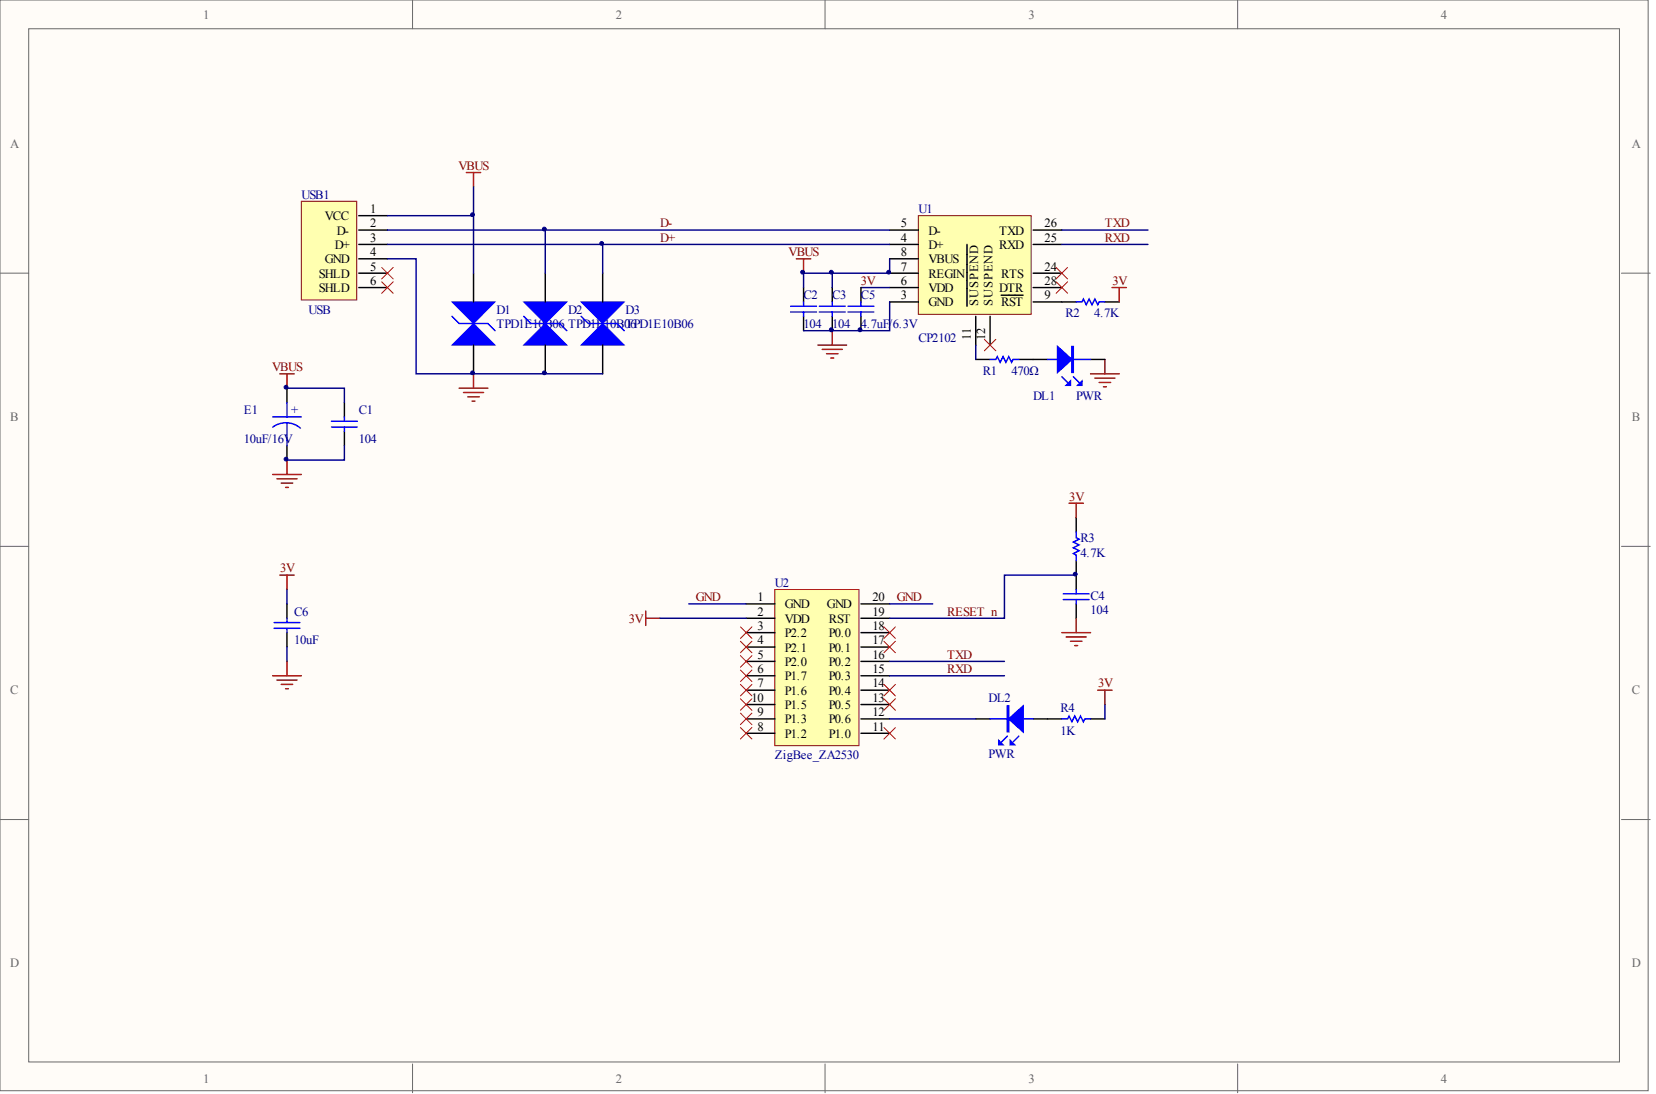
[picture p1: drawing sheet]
<svg xmlns="http://www.w3.org/2000/svg" width="292mm" height="193mm" viewBox="0 0 292 193" stroke-linecap="round" stroke-linejoin="round" font-family="sans-serif">
<g fill="#fffcf8" stroke="#696969" stroke-width=".18">
<path d="M0 0h290.7v192.4h-290.7z"/>
<path d="M5.1 5.1h280.6v182.2h-280.6z"/>
</g>
<path d="M72.8 0v5.1M145.5 0v5.1M218.3 0v5.1M0 48.2h5.1M286 48.2h5.1M0 96.4h5.1M286 96.4h5.1M0 144.6h5.1M286 144.6h5.1M72.8 187.7v5M145.5 187.7v5M218.3 187.7v5" fill="none" stroke="#696969" stroke-width=".18"/>
<path d="M53.2 35.5h9.7v17.4h-9.7z" fill="#ffffb0" stroke="#800000" stroke-width=".18"/>
<path d="M63.3 38h5M63.3 40.6h5M63.3 43.1h5M63.3 45.7h5M63.3 48.2h5M63.3 50.7h5M83.5 48.2v5.1M96.2 48.2v5.1M106.3 48.2v5.1M83.5 60.9v5M96.2 60.9v5M106.3 60.9v5" fill="none" stroke="#000" stroke-width=".25"/>
<path d="M82.3 30.4h2.5M83.5 30.4v2.6M81 68.5h5.1M81.8 69.2h3.5M82.5 70h2M83.3 70.8h.5M83.5 65.9v2.6" fill="none" stroke="#800000" stroke-width=".25"/>
<path d="M67.3 49.7l2.1 2M67.3 47.2l2.1 2M69.4 49.7l-2.1 2M69.4 47.2l-2.1 2" fill="none" stroke="#f00" stroke-width=".18"/>
<path d="M79.7 55.8l1.3 1.3h5.1l1.2 1.2M92.4 55.8l1.2 1.3h5.1l1.3 1.2M102.5 55.8l1.3 1.3h5l1.3 1.2" fill="none" stroke="#00f" stroke-width=".25"/>
<g fill="#00f" stroke="#00f" stroke-width=".18">
<path d="M79.7 53.3h7.6l-3.8 3.8z"/>
<path d="M83.5 57.1l3.8 3.8h-7.6z"/>
<path d="M92.4 53.3h7.6l-3.8 3.8z"/>
<path d="M96.2 57.1l3.8 3.8h-7.6z"/>
<path d="M102.5 53.3h7.6l-3.8 3.8z"/>
<path d="M106.3 57.1l3.8 3.8h-7.6z"/>
</g>
<path d="M68.3 38h15.2M83.5 33v15.2M68.3 45.7h5.1v20.2h32.9M96.2 40.6v7.6M106.3 43.1v5.1" fill="none" stroke="#000080" stroke-width=".25"/>
<path d="M162 38h19.9v17.4h-19.9z" fill="#ffffb0" stroke="#800000" stroke-width=".18"/>
<g fill="none" stroke="#000" stroke-width=".25">
<path d="M141.7 50.7v2.6M141.7 55.8v2.5M146.8 50.7v2.6M146.8 55.8v2.5M151.9 50.7v2.6M151.9 55.8v2.5M156.9 53.3h5.1M156.9 43.1h5.1M156.9 40.6h5.1M156.9 50.7h5.1M156.9 48.2h5.1M156.9 45.7h5.1"/>
<path d="M170.6 43.1v10.9M172.1 55.8v5.1M174.6 55.8v5.1M176.6 52.1h3.9M182.2 53.3h7.6M182.2 43.1h5.1M182.2 40.6h5.1M182.2 50.7h5.1M182.2 48.2h5.1M194.9 53.3h2.5M50.6 68.5v2.5M50.6 78.6v2.6"/>
<path d="M60.7 71v2.5M60.7 76.1v2.5M172.1 63.4h2.5M179.7 63.4h5.1M192.4 63.4h2.5M50.6 106.5v2.6M50.6 111.6v2.5"/>
</g>
<g fill="none" stroke="#00f" stroke-width=".25">
<path d="M139.5 55h4.5M139.5 54h4.5M141.7 53.3v.7M141.7 55v.8M144.5 55h4.6M144.5 54h4.6M146.8 53.3v.7M146.8 55v.8M149.6 55h4.5M149.6 54h4.5M151.9 53.3v.7M151.9 55v.8"/>
<path d="M189.8 53.3h1l.3-.5 .5 1 .5-1 .5 1 .5-1 .5 1 .3-.5h1M48.1 73.5h5.1M50.6 74.6a3.9 3.9 0 0 1 2.4 .9M50.6 74.6a3.9 3.9 0 0 0-2.5 .8M50.6 71v2.5M50.6 74.6v4M58.5 75.3h4.5M58.5 74.3h4.5M60.7 73.5v.8M60.7 75.3v.8M174.6 63.4h1.1l.2-.5 .5 1 .5-1 .5 1 .5-1 .5 1 .3-.5h1M184.8 63.4h7.6"/>
<path d="M187.3 66.4l1 1.1M189.3 66.4l1 1.1M48.3 110.8h4.6M48.3 109.8h4.6M50.6 109.1v.7M50.6 110.8v.8"/>
</g>
<path d="M146.8 48.2v2.5M151.9 50.7h5M156.9 45.7v2.5h-15.2v2.5M156.9 53.3v5h-15.2M187.3 40.6h15.2M187.3 43.1h15.2M60.7 78.6v2.6h-10.1M172.1 60.9v2.5M50.6 104v2.5M50.6 114.1v2.6" fill="none" stroke="#000080" stroke-width=".25"/>
<g fill="none" stroke="#800000" stroke-width=".25">
<path d="M140.5 45.7h2.5M141.7 45.7v2.5M146.8 58.3v2.6M196.2 50.7h2.5M197.4 50.7v2.6M49.4 65.9h2.5M50.6 65.9v2.6M144.3 60.9h5M145 61.6h3.6M145.8 62.4h2M146.5 63.2h.6M192.4 65.9h5"/>
<path d="M193.1 66.7h3.6M193.9 67.5h2M194.6 68.2h.5M194.9 63.4v2.5M48.1 83.7h5.1M48.8 84.5h3.6M49.6 85.2h2M50.4 86h.5M50.6 81.2v2.5M49.4 101.4h2.5M50.6 101.4v2.6"/>
</g>
<path d="M173.6 59.9l2.1 2M175.7 59.9l-2.1 2M186.3 49.7l2 2M186.3 47.2l2 2M188.3 49.7l-2 2M188.3 47.2l-2 2" fill="none" stroke="#f00" stroke-width=".18"/>
<g fill="#00f" stroke="#00f" stroke-width=".25">
<path d="M186.5 61.1l2.6 2.3-2.6 2.3z"/>
<path d="M190.8 67.2v.8h-.7z"/>
<path d="M188.8 67.2v.8h-.7z"/>
<path d="M189.1 61.1h.2v4.6h-.2z" fill-rule="evenodd"/>
</g>
<path d="M136.7 104h14.8v27.5h-14.8z" fill="#ffffb0" stroke="#800000" stroke-width=".18"/>
<g fill="none" stroke="#000" stroke-width=".25">
<path d="M189.8 91.3v2.5M189.8 98.9v5.1M131.6 106.5h5.1M131.6 109.1h5.1M131.6 111.6h5.1M131.6 114.1h5.1M131.6 116.7h5.1M131.6 119.2h5.1M151.9 106.5h5M151.9 109.1h5M151.9 111.6h5M151.9 114.1h5"/>
<path d="M151.9 116.7h5M151.9 119.2h5M189.8 106.5v2.6M131.6 121.7h5.1M131.6 129.3h5.1M131.6 126.8h5.1M131.6 124.3h5.1M151.9 121.7h5M151.9 129.3h5M151.9 126.8h5M151.9 124.3h5M172.1 126.8h2.5"/>
<path d="M182.2 126.8h5.1M192.4 126.8h2.5"/>
</g>
<path d="M189.8 93.8v1.1l.5 .2-1 .5 1 .5-1 .5 1 .5-1 .5 .5 .3v1M187.6 105.8h4.5M187.6 104.7h4.5M189.8 104v.7M189.8 105.8v.7M174.6 126.8h7.6M177.7 129.9l-1 1M179.7 129.9l-1 1M187.3 126.8h1l.3-.5 .5 1 .5-1 .5 1 .5-1 .5 1 .2-.5h1.1" fill="none" stroke="#00f" stroke-width=".25"/>
<g fill="#00f" stroke="#00f" stroke-width=".25">
<path d="M177.9 126.8l2.6-2.3v4.6z"/>
<path d="M176.2 130.6l.7 .8h-.7z"/>
<path d="M178.2 130.6l.7 .8h-.7z"/>
<path d="M177.7 124.5h.2v4.6h-.2z" fill-rule="evenodd"/>
</g>
<path d="M68.3 40.6h88.6M68.3 43.1h88.6M50.6 68.5h10.1v2.5M116.4 109.1h15.2M121.5 106.5h10.1M156.9 116.7h20.3M156.9 119.2h20.3M156.9 106.5h7.6M189.8 101.4h-12.6v7.7h-20.3M156.9 126.8h15.2M194.9 124.3v2.5" fill="none" stroke="#000080" stroke-width=".25"/>
<g fill="none" stroke="#800000" stroke-width=".25">
<path d="M188.6 88.8h2.5M189.8 88.8v2.5M48.1 119.2h5.1M48.8 120h3.6M50.6 116.7v2.5M113.9 107.8v2.5M113.9 109.1h2.5M187.3 111.6h5.1M188.1 112.4h3.5M188.8 113.1h2M189.6 113.9h.5M189.8 109.1v2.5"/>
<path d="M49.6 120.7h2M50.4 121.5h.5M193.6 121.7h2.6M194.9 121.7v2.6"/>
</g>
<g fill="none" stroke="#f00" stroke-width=".18">
<path d="M130.6 115.6l2 2.1M130.6 118.2l2 2M130.6 110.6l2 2M130.6 113.1l2 2M132.6 115.6l-2 2.1M132.6 118.2l-2 2M132.6 110.6l-2 2M132.6 113.1l-2 2M155.9 113.1l2 2M155.9 110.6l2 2M157.9 113.1l-2 2M157.9 110.6l-2 2"/>
<path d="M130.6 120.7l2 2M130.6 123.3l2 2M130.6 125.8l2 2M130.6 128.3l2 2.1M132.6 120.7l-2 2M132.6 123.3l-2 2M132.6 125.8l-2 2M132.6 128.3l-2 2.1M155.9 128.3l2 2.1M155.9 123.3l2 2M155.9 120.7l2 2M157.9 128.3l-2 2.1"/>
<path d="M157.9 123.3l-2 2M157.9 120.7l-2 2"/>
</g>
<g fill="#000080" stroke="#000080" stroke-width=".18">
<circle cx="50.4" cy="81" r=".33"/>
<circle cx="50.4" cy="68.3" r=".33"/>
<circle cx="83.3" cy="65.8" r=".33"/>
<circle cx="83.3" cy="37.9" r=".33"/>
<circle cx="96" cy="65.8" r=".33"/>
<circle cx="96" cy="40.4" r=".33"/>
<circle cx="106.1" cy="42.9" r=".33"/>
<circle cx="141.6" cy="48" r=".33"/>
<circle cx="146.6" cy="58.2" r=".34"/>
<circle cx="146.6" cy="48" r=".33"/>
<circle cx="151.7" cy="58.2" r=".34"/>
<circle cx="156.7" cy="48" r=".33"/>
<circle cx="189.7" cy="101.3" r=".33"/>
</g>
<g font-size="2.2" fill="#696969">
<text x="35.9" y="3.3">1</text>
<text x="108.6" y="3.3">2</text>
<text x="181.4" y="3.3">3</text>
<text x="254.2" y="3.3">4</text>
<text x="1.8" y="26.1">A</text>
<text x="287.8" y="26.1">A</text>
<text x="1.8" y="74.3">B</text>
<text x="287.8" y="74.3">B</text>
<text x="1.8" y="122.5">C</text>
<text x="287.8" y="122.5">C</text>
<text x="1.8" y="170.6">D</text>
<text x="287.8" y="170.6">D</text>
<text x="35.9" y="191">1</text>
<text x="108.6" y="191">2</text>
<text x="181.4" y="191">3</text>
<text x="254.2" y="191">4</text>
</g>
<g font-size="2.2" fill="#800000">
<text x="80.9" y="30">VBUS</text>
<text x="116.4" y="40.1">D-</text>
<text x="194.9" y="40.1">TXD</text>
<text x="116.4" y="42.6">D+</text>
<text x="139.1" y="45.2">VBUS</text>
<text x="194.9" y="42.6">RXD</text>
<text x="151.9" y="50.3">3V</text>
<text x="196.2" y="50.3">3V</text>
<text x="48" y="65.5">VBUS</text>
<text x="188.6" y="88.3">3V</text>
<text x="49.4" y="101">3V</text>
<text x="122.8" y="106">GND</text>
<text x="158.2" y="106">GND</text>
<text x="110.9" y="109.9">3V</text>
<text x="167" y="108.6">RESET_n</text>
<text x="167" y="116.2">TXD</text>
<text x="167" y="118.7">RXD</text>
<text x="193.7" y="121.3">3V</text>
</g>
<g font-size="2.2" fill="#000080">
<text x="53.2" y="35">USB1</text>
<text x="162" y="37.6">U1</text>
<text x="141.7" y="52.8">C2</text>
<text x="146.8" y="52.8">C3</text>
<text x="151.9" y="52.8">C5</text>
<text x="54.4" y="55.3">USB</text>
<text x="87.6" y="55.3">D1</text>
<text x="87.6" y="57.9">TPD1E10B06 TPD1E10B0T6PD1E10B06</text>
<text x="100.2" y="55.3">D2</text>
<text x="110.4" y="55.3">D3</text>
<text x="141.7" y="57.9">104</text>
<text x="146.8" y="57.9">104</text>
<text x="151.9" y="57.9">4.7uF/</text>
<text x="157.5" y="57.9">6.3V</text>
<text x="187.9" y="56">R2</text>
<text x="193" y="56">4.7K</text>
<text x="162" y="60.4">CP2102</text>
<text x="173.4" y="66.1">R1</text>
<text x="178.4" y="66.1">470Ω</text>
<text x="182.2" y="70.5">DL1</text>
<text x="189.8" y="70.5">PWR</text>
<text x="43" y="73.1">E1</text>
<text x="51.4" y="73.1">+</text>
<text x="63.3" y="73.1">C1</text>
<text x="43" y="78.1">10uF/16V</text>
<text x="63.3" y="78.1">104</text>
<text x="190.6" y="95.6">R3</text>
<text x="190.6" y="98.2">4.7K</text>
<text x="136.7" y="103.5">U2</text>
<text x="192.4" y="105.8">C4</text>
<text x="51.9" y="108.6">C6</text>
<text x="51.9" y="113.7">10uF</text>
<text x="192.4" y="108.3">104</text>
<text x="174.4" y="123.8">DL2</text>
<text x="187" y="125.6">R4</text>
<text x="187" y="129.6">1K</text>
<text x="136.7" y="133.9">ZigBee_ZA2530</text>
<text x="174.4" y="133.7">PWR</text>
</g>
<g font-size="2.2">
<text x="57.3" y="38.8">VCC</text>
<text x="59.4" y="41.4">D-</text>
<text x="65.3" y="37.6">1</text>
<text x="65.3" y="40.1">2</text>
<text x="158.9" y="40.1">5</text>
<text x="163.8" y="41.4">D-</text>
<text x="176.2" y="41.4">TXD</text>
<text x="184.3" y="40.1">26</text>
<text x="57.3" y="46.4">GND</text>
<text x="59" y="43.9">D+</text>
<text x="65.3" y="42.6">3</text>
<text x="65.3" y="45.2">4</text>
<text x="65.3" y="47.7">5</text>
<text x="158.9" y="42.6">4</text>
<text x="158.9" y="47.7">7</text>
<text x="158.9" y="45.2">8</text>
<text x="163.8" y="43.9">D+</text>
<text x="163.8" y="46.4">VBUS</text>
<text x="176.2" y="43.9">RXD</text>
<text x="184.3" y="47.7">24</text>
<text x="184.3" y="42.6">25</text>
<text x="56.2" y="49">SHLD</text>
<text x="56.2" y="51.5">SHLD</text>
<text x="65.3" y="50.3">6</text>
<text x="158.9" y="52.8">3</text>
<text x="158.9" y="50.3">6</text>
<text x="163.8" y="51.5">VDD</text>
<text x="163.8" y="49">REGIN</text>
<text x="176.2" y="51.5">DTR</text>
<text x="176.6" y="49">RTS</text>
<text x="184.3" y="52.8">9</text>
<text x="184.3" y="50.3">28</text>
<text x="163.8" y="54.1">GND</text>
<text x="171.3" y="59.9" transform="rotate(-90 171.3 59.9)">11</text>
<text x="172.5" y="54" transform="rotate(-90 172.5 54)">SUSPEND</text>
<text x="173.8" y="59.9" transform="rotate(-90 173.8 59.9)">12</text>
<text x="175.1" y="54" transform="rotate(-90 175.1 54)">SUSPEND</text>
<text x="176.6" y="54.1">RST</text>
<text x="133.6" y="106">1</text>
<text x="138.4" y="107.3">GND</text>
<text x="145.9" y="107.3">GND</text>
<text x="153.9" y="106">20</text>
<text x="133.6" y="108.6">2</text>
<text x="133.6" y="111.1">3</text>
<text x="133.6" y="113.7">4</text>
<text x="138.4" y="109.9">VDD</text>
<text x="138.4" y="112.4">P2.2</text>
<text x="146.2" y="112.4">P0.0</text>
<text x="146.2" y="109.9">RST</text>
<text x="153.9" y="113.7">17</text>
<text x="153.9" y="111.1">18</text>
<text x="153.9" y="108.6">19</text>
<text x="133.6" y="116.2">5</text>
<text x="133.6" y="118.7">6</text>
<text x="138.4" y="114.9">P2.1</text>
<text x="138.4" y="117.5">P2.0</text>
<text x="138.4" y="120">P1.7</text>
<text x="146.2" y="120">P0.3</text>
<text x="146.2" y="117.5">P0.2</text>
<text x="146.2" y="114.9">P0.1</text>
<text x="153.9" y="118.7">15</text>
<text x="153.9" y="116.2">16</text>
<text x="132.6" y="123.8">10</text>
<text x="133.6" y="121.3">7</text>
<text x="138.4" y="122.5">P1.6</text>
<text x="138.4" y="125.1">P1.5</text>
<text x="146.2" y="122.5">P0.4</text>
<text x="146.2" y="125.1">P0.5</text>
<text x="153.9" y="121.3">14</text>
<text x="153.9" y="123.8">13</text>
<text x="133.6" y="128.9">8</text>
<text x="133.6" y="126.3">9</text>
<text x="138.4" y="130.1">P1.2</text>
<text x="138.4" y="127.6">P1.3</text>
<text x="146.2" y="130.1">P1.0</text>
<text x="146.2" y="127.6">P0.6</text>
<text x="153.9" y="128.9">11</text>
<text x="153.9" y="126.3">12</text>
</g>
</svg>
